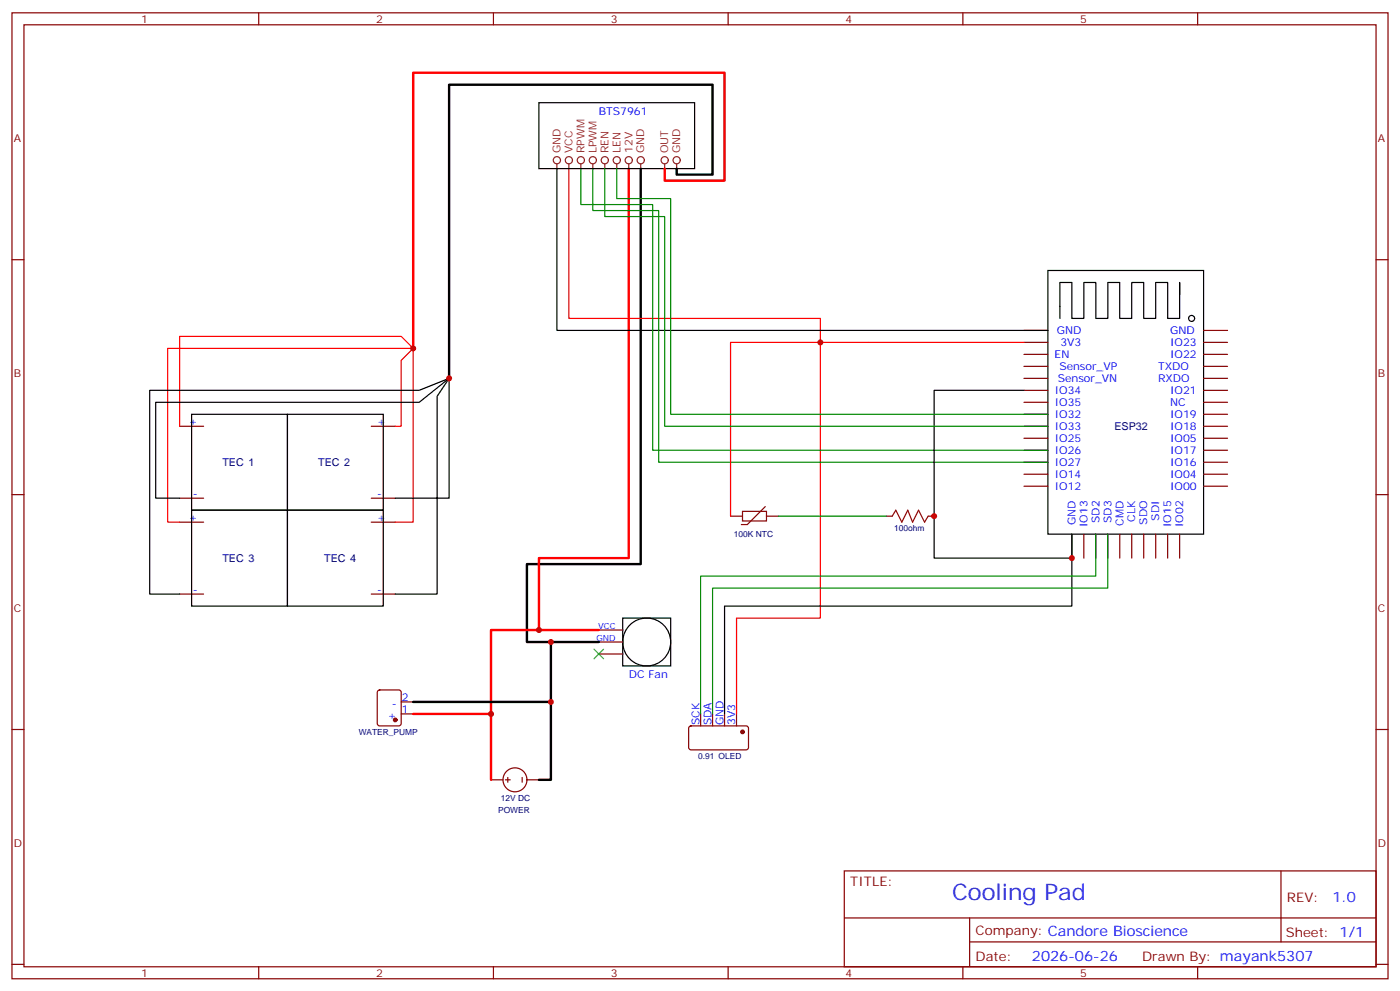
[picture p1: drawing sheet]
<svg xmlns="http://www.w3.org/2000/svg" width="412mm" height="292mm" viewBox="0 0 412 292" stroke-linecap="round" stroke-linejoin="round" font-family="sans-serif">
<g fill="none" stroke="#870000" stroke-width=".35">
<path d="M3.5 3.8h405.4v284.3h-405.4zM7.1 7.3h398.2v277.3h-398.2zM76.2 3.8v3.5M145.3 3.8v3.5M214.5 3.8v3.5M283.6 3.8v3.5M352.8 3.8v3.5M3.5 76.4h3.6M405.3 76.4h3.6M301.6 97.3h7.1M354.5 97.3h7.1M301.6 100.8h7.1"/>
<path d="M301.6 104.3h7.1M301.6 107.8h7.1M301.6 111.4h7.1M301.6 114.9h7.1M301.6 118.4h7.1M354.5 100.8h7.1M354.5 104.3h7.1M354.5 107.8h7.1M354.5 111.4h7.1M354.5 114.9h7.1M354.5 118.4h7.1M52.9 125.5h7.1"/>
<path d="M109.4 125.5h7M301.6 125.5h7.1M301.6 122h7.1M301.6 129h7.1M301.6 132.5h7.1M301.6 136.1h7.1M301.6 139.6h7.1M354.5 125.5h7.1M354.5 122h7.1M354.5 129h7.1M354.5 132.5h7.1M354.5 136.1h7.1"/>
<path d="M354.5 139.6h7.1M3.5 145.6h3.6M52.9 146.6h7.1M52.9 153.7h7.1M109.4 146.6h7M109.4 153.7h7M215.2 151.9h3.5M218.7 150.5h7.1v2.9h-7.1zM225.4 149.1l-5.3 5.3h-1.7M225.8 151.9h3.5M261.1 151.9h1.7M273.4 151.9h1.8"/>
<path d="M301.6 143.1h7.1M315.7 157.2v7.1M319.3 157.2v7.1M322.8 157.2v7.1M326.3 157.2v7.1M329.8 157.2v7.1M333.4 157.2v7.1M336.9 157.2v7.1M340.4 157.2v7.1M344 157.2v7.1M347.5 157.2v7.1M354.5 143.1h7.1"/>
<path d="M405.3 145.6h3.6M52.9 174.9h7.1M109.4 174.9h7M176.4 185.5h7M176.4 189h7M176.4 192.5h7M3.5 214.7h3.6M111.4 203.3l.4-.2h5.7l.6 .4 .1 9.5-.5 .6-5.9 .1-.6-.5-.1-9.4zM118.2 210.1h3.5M118.2 206.6h3.5M203.1 213.9l.5-.2h16.5l.4 .7-.1 5.9-.6 .4h-16.5l-.5-.7v-5.6zM206.4 210.1v3.6"/>
<path d="M209.9 210.1v3.6M213.4 210.1v3.6M217 210.1v3.6M405.3 214.7h3.6M144.6 229.6h3.6M148.9 229.6h1.4M149.6 228.8v1.5M153.8 228.8v1.5M155.2 229.6h3.5M248.7 256.4h156.6v28.2h-156.6zM377.3 256.4v20.9M248.7 270.2h156.5"/>
<path d="M285.6 277.3h119.6M285.6 270.2v14.1M3.5 283.9h3.6M76.2 284.6v3.5M145.3 284.6v3.5M214.5 284.6v3.5M283.6 284.6v3.5M352.8 284.6v3.5M405.3 283.9h3.6"/>
<circle cx="151.7" cy="229.6" r="3.5"/>
</g>
<g fill="none" stroke="#000" stroke-width=".35">
<path d="M158.7 30.2h45.9v19.4h-45.9zM164 49.6v47.7h144.7M308.7 79.6h45.8v77.6h-45.8zM347.5 86.7v-3.6v10.6h-3.5v-10.6h-3.6v10.6h-3.5v-10.6h-3.5v10.6h-3.6v-10.6h-3.5v10.6h-3.5v-10.6h-3.5v10.6h-3.6v-10.6h-3.5v10.6M301.6 114.9h-26.4v49.4h40.5M56.4 122h28.3v28.2h-28.3zM84.7 122h28.2v28.2h-28.2zM52.9 146.6h-7v-28.2h77.6l8.8-7-8.8 3.5h-79.4v60h8.8M56.4 150.2h28.3v28.2h-28.3zM84.7 150.2h28.2v28.2h-28.2zM116.4 146.6h15.9v-35.2l-3.5 5.3v58.2h-12.4M315.7 157.2v21.2h-102.3v31.7"/>
<path d="M183.4 181.9h14.2v14.1h-14.2z"/>
<circle cx="351" cy="93.7" r=".88"/>
<circle cx="190.5" cy="189" r="7.1"/>
</g>
<g fill="#870000" stroke="#870000" stroke-width=".35">
<circle cx="218.7" cy="215.4" r=".53"/>
<circle cx="116.4" cy="211.9" r=".53"/>
</g>
<path d="M175 191.1l2.8 2.8M177.8 191.1l-2.8 2.8" fill="none" stroke="#3c3" stroke-width=".35"/>
<path d="M188.7 49.6v116.5h-33.5v22.9h21.2M199.3 49.6v1.8h10.6v-26.5h-77.6v86.5M162.3 189v40.6h-3.6M121.7 206.6h40.6" fill="none" stroke="#000" stroke-width=".71"/>
<path d="M167.6 49.6v44.1h74.1v7.1h-26.5v51.1M301.6 100.8h-59.9v81.1h-24.7v28.2M52.9 125.5v-26.5h65.3l3.5 3.6h-72.3v51.1h3.5M116.4 125.5h1.8v-19.4l3.5-3.5v51.1h-5.3" fill="none" stroke="#f00" stroke-width=".35"/>
<path d="M185.2 49.6v114.7h-26.5v21.2h17.7M195.8 49.6v3.6h17.6v-31.8h-91.7v81.2M158.7 185.5h-14.1v44.1M121.7 210.1h22.9" fill="none" stroke="#f00" stroke-width=".71"/>
<path d="M171.1 49.6v10.6h21.2v72.3h116.4M174.6 49.6v12.4h19.4v74.1h114.7M178.2 49.6v14.1h17.6v61.8h112.9M181.7 49.6v8.9h15.9v63.5h111.1M229.3 151.9h31.8M322.8 157.2v12.4h-116.4v40.5M326.3 157.2v15.9h-116.4v37" fill="none" stroke="#008700" stroke-width=".35"/>
<path d="M262.8 151.9l1.1-1.7 1.7 3.5 1.8-3.5 1.4 3.5 1.8-3.5 1.7 3.5 1.1-1.8" fill="none" stroke="#a10000" stroke-width=".35"/>
<g fill="none" stroke="#8c2424" stroke-width=".35">
<path d="M164 48.2v1.4M167.6 48.2v1.4M171.1 48.2v1.4M174.6 48.2v1.4M178.2 48.2v1.4M181.7 48.2v1.4M185.2 48.2v1.4M188.7 48.2v1.4M195.8 48.2v1.4M199.3 48.2v1.4"/>
<circle cx="164" cy="47.2" r="1.06"/>
<circle cx="167.6" cy="47.2" r="1.06"/>
<circle cx="171.1" cy="47.2" r="1.06"/>
<circle cx="174.6" cy="47.2" r="1.06"/>
<circle cx="178.2" cy="47.2" r="1.06"/>
<circle cx="181.7" cy="47.2" r="1.06"/>
<circle cx="185.2" cy="47.2" r="1.06"/>
<circle cx="188.7" cy="47.2" r="1.06"/>
<circle cx="195.8" cy="47.2" r="1.06"/>
<circle cx="199.3" cy="47.2" r="1.06"/>
</g>
<g fill="#c00">
<circle cx="241.7" cy="100.8" r=".88"/>
<circle cx="121.7" cy="102.6" r=".88"/>
<circle cx="132.3" cy="111.4" r=".88"/>
<circle cx="162.3" cy="189" r=".88"/>
<circle cx="144.6" cy="210.1" r=".88"/>
<circle cx="158.8" cy="185.5" r=".88"/>
<circle cx="162.3" cy="206.6" r=".88"/>
<circle cx="275.2" cy="151.9" r=".88"/>
<circle cx="315.7" cy="164.3" r=".88"/>
</g>
<text font-size="6.7" fill="#00f" x="280.5" y="264.8">Cooling Pad</text>
<g font-size="4.2" fill="#00f">
<text x="392.5" y="265.6">1.0</text>
<text x="304" y="283">2026-06-26</text>
</g>
<g font-size="3.9" fill="#800">
<text x="250.5" y="260.9">TITLE:</text>
<text x="379.1" y="265.6">REV:</text>
<text x="287.4" y="275.1">Company: Candore Bioscience</text>
<text x="378.7" y="275.8">Sheet: 1/1</text>
<text x="287.4" y="282.8">Date:</text>
<text x="336.4" y="282.9">Drawn By: mayank5307</text>
</g>
<g font-size="3.2" fill="#800">
<text x="41.6" y="6.8">1</text>
<text x="110.8" y="6.8">2</text>
<text x="179.9" y="6.8">3</text>
<text x="249.1" y="6.8">4</text>
<text x="318.2" y="6.8">5</text>
<text x="4.1" y="41.9">A</text>
<text x="405.9" y="41.9">A</text>
<text x="4.1" y="111">B</text>
<text x="405.9" y="111">B</text>
<text x="4.1" y="180.2">C</text>
<text x="405.9" y="180.2">C</text>
<text x="4.1" y="249.3">D</text>
<text x="405.9" y="249.3">D</text>
<text x="41.6" y="287.6">1</text>
<text x="110.8" y="287.6">2</text>
<text x="179.9" y="287.6">3</text>
<text x="249.1" y="287.6">4</text>
<text x="318.2" y="287.6">5</text>
</g>
<g font-size="3.2" fill="#00f">
<text x="176.4" y="33.8">BTS7961</text>
<text x="311.3" y="98.3">GND</text>
<text x="312.4" y="101.8">3V3</text>
<text x="344.7" y="98.3">GND</text>
<text x="344.7" y="101.8">IO23</text>
<text x="310.6" y="105.4">EN</text>
<text x="344.7" y="105.4">IO22</text>
<text x="311.6" y="112.4">Sensor_VN</text>
<text x="312" y="108.9">Sensor_VP</text>
<text x="341.1" y="108.9">TXDO</text>
<text x="341.1" y="112.4">RXDO</text>
<text x="310.7" y="116">IO34</text>
<text x="310.7" y="119.5">IO35</text>
<text x="344.7" y="116">IO21</text>
<text x="344.7" y="119.5">NC</text>
<text x="55.6" y="125.1">+</text>
<text x="111.1" y="125.1">+</text>
<text x="310.7" y="123">IO32</text>
<text x="344.7" y="123">IO19</text>
<text x="310.7" y="126.5">IO33</text>
<text x="310.7" y="130.1">IO25</text>
<text x="344.7" y="126.5">IO18</text>
<text x="344.7" y="130.1">IO05</text>
<text x="310.7" y="133.6">IO26</text>
<text x="310.7" y="137.1">IO27</text>
<text x="344.7" y="133.6">IO17</text>
<text x="344.7" y="137.1">IO16</text>
<text x="310.7" y="140.7">IO14</text>
<text x="344.7" y="140.7">IO04</text>
<text x="56.8" y="146.3">-</text>
<text x="111.1" y="146.3">-</text>
<text x="310.7" y="144.2">IO12</text>
<text x="344.7" y="144.2">IO00</text>
<text x="55.6" y="153.4">+</text>
<text x="111.1" y="153.4">+</text>
<text x="316.8" y="154.6" transform="rotate(-90 316.8 154.6)">GND</text>
<text x="320.3" y="155.2" transform="rotate(-90 320.3 155.2)">IO13</text>
<text x="323.8" y="154" transform="rotate(-90 323.8 154)">SD2</text>
<text x="327.4" y="154" transform="rotate(-90 327.4 154)">SD3</text>
<text x="330.9" y="154.7" transform="rotate(-90 330.9 154.7)">CMD</text>
<text x="334.4" y="153.5" transform="rotate(-90 334.4 153.5)">CLK</text>
<text x="338" y="154.5" transform="rotate(-90 338 154.5)">SDO</text>
<text x="341.5" y="153.3" transform="rotate(-90 341.5 153.3)">SDI</text>
<text x="345" y="155.2" transform="rotate(-90 345 155.2)">IO15</text>
<text x="348.5" y="155.2" transform="rotate(-90 348.5 155.2)">IO02</text>
<text x="56.8" y="174.5">-</text>
<text x="111.1" y="174.5">-</text>
<text x="185.2" y="199.6">DC Fan</text>
<text x="115.4" y="208">-</text>
<text x="118.4" y="209.8">1</text>
<text x="118.4" y="206.3">2</text>
<text x="114.3" y="211.6">+</text>
<text x="206" y="213.5" transform="rotate(-90 206 213.5)">SCK</text>
<text x="209.5" y="213.5" transform="rotate(-90 209.5 213.5)">SDA</text>
<text x="213.1" y="213.5" transform="rotate(-90 213.1 213.5)">GND</text>
<text x="216.6" y="213.5" transform="rotate(-90 216.6 213.5)">3V3</text>
</g>
<g font-size="3.2" fill="#8d2323">
<text x="165.1" y="45" transform="rotate(-90 165.1 45)">GND</text>
<text x="168.6" y="45" transform="rotate(-90 168.6 45)">VCC</text>
<text x="172.2" y="45" transform="rotate(-90 172.2 45)">RPWM</text>
<text x="175.7" y="45" transform="rotate(-90 175.7 45)">LPWM</text>
<text x="179.2" y="45" transform="rotate(-90 179.2 45)">REN</text>
<text x="182.7" y="45" transform="rotate(-90 182.7 45)">LEN</text>
<text x="186.3" y="45" transform="rotate(-90 186.3 45)">12V</text>
<text x="189.8" y="45" transform="rotate(-90 189.8 45)">GND</text>
<text x="196.8" y="45" transform="rotate(-90 196.8 45)">OUT</text>
<text x="200.4" y="45" transform="rotate(-90 200.4 45)">GND</text>
</g>
<g font-size="3.2" fill="#000080">
<text x="328.2" y="126.6">ESP32</text>
<text x="65.5" y="137.2">TEC 1</text>
<text x="93.7" y="137.2">TEC 2</text>
<text x="65.5" y="165.4">TEC 3</text>
<text x="95.5" y="165.4">TEC 4</text>
</g>
<g font-size="2.5" fill="#000080">
<text x="216.2" y="158.1">100K NTC</text>
<text x="263.4" y="156.3">100ohm</text>
<text x="105.7" y="216.3">WATER_PUMP</text>
<text x="205.6" y="223.4">0.91 OLED</text>
<text x="146.8" y="239.3">POWER</text>
<text x="147.5" y="235.7">12V DC</text>
</g>
<g font-size="2.5" fill="#00f">
<text x="176.2" y="185.1">VCC</text>
<text x="175.7" y="188.6">GND</text>
</g>
</svg>
